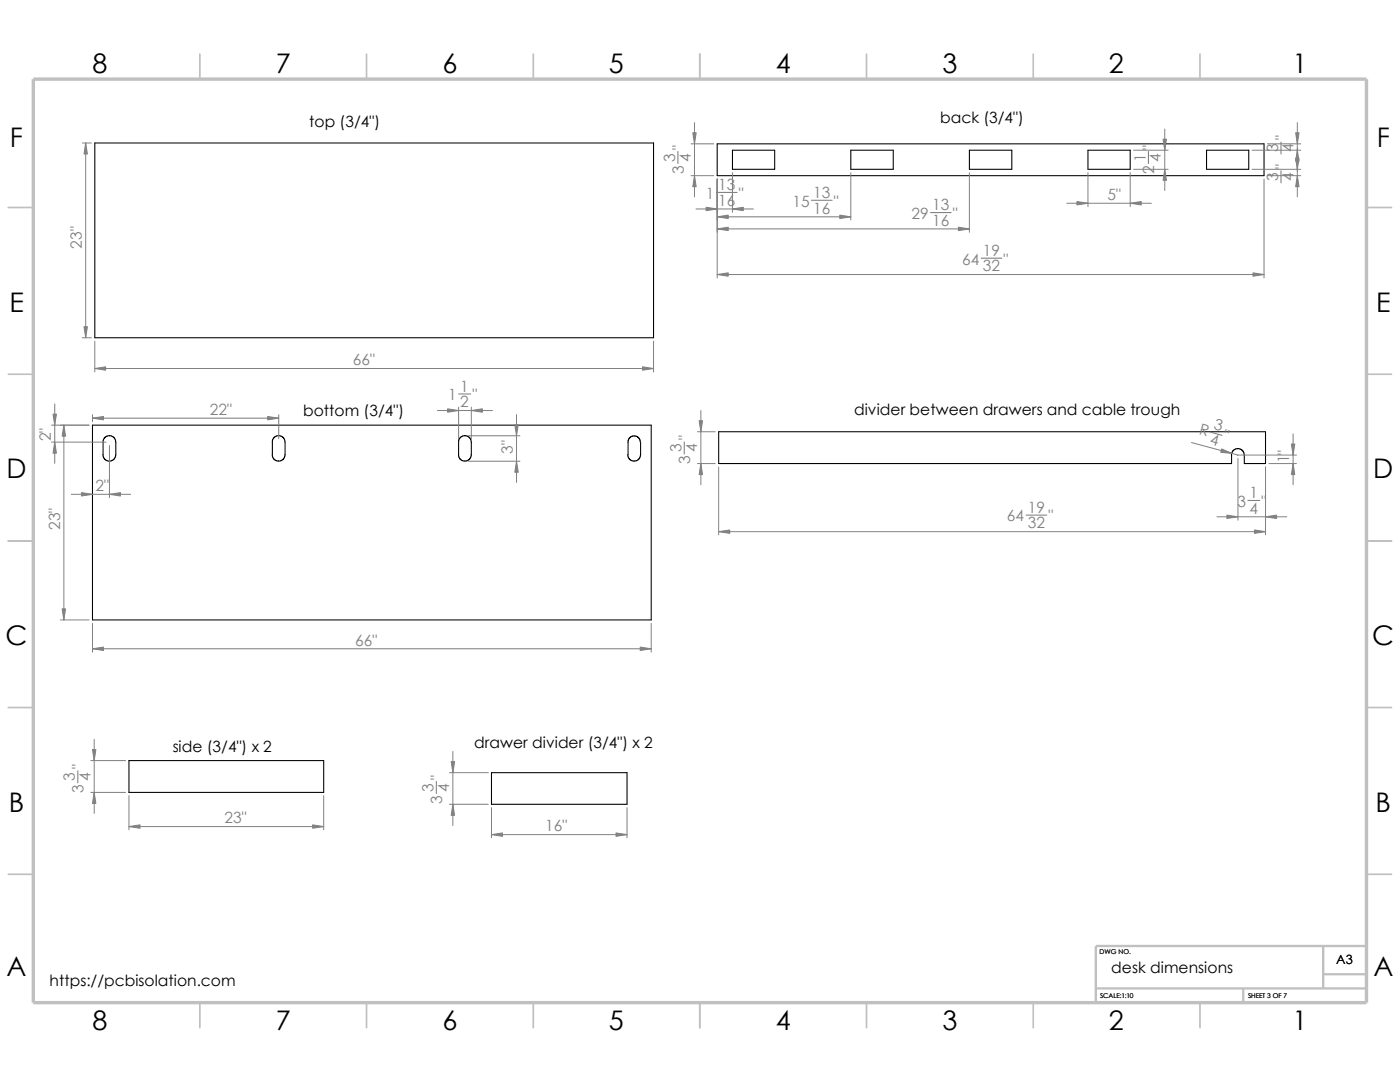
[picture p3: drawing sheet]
<svg xmlns="http://www.w3.org/2000/svg" width="279mm" height="216mm" viewBox="0 0 279 216" stroke-linecap="round" stroke-linejoin="round" font-family="sans-serif">
<g fill="none" stroke="#c0c0c0" stroke-width=".34">
<path d="M39.9 10.8v5M73.2 10.8v5M106.4 10.8v5M139.7 10.8v5M172.9 10.8v5M206.2 10.8v5M239.5 10.8v5M1.7 41.4h4.9M272.7 41.4h5M1.7 74.7h4.9M272.7 74.7h5M1.7 107.9h4.9"/>
<path d="M272.7 107.9h5M1.7 141.2h4.9M272.7 141.2h5M1.7 174.5h4.9M272.7 174.5h5M39.9 200.1v5M73.2 200.1v5M106.4 200.1v5M139.7 200.1v5M172.9 200.1v5M206.2 200.1v5M239.5 200.1v5"/>
</g>
<path d="M218.7 197.2h54M248.1 197.2v2.9M264.1 194.4h8.6M264.1 188.8v8.4M272.7 188.8h-54v11.3" fill="none" stroke="#c0c0c0" stroke-width=".47"/>
<path d="M6.6 15.8h266.1v184.3h-266.1z" fill="none" stroke="#c0c0c0" stroke-width=".68" stroke-linecap="butt"/>
<g fill="none" stroke="#000" stroke-width=".21">
<path d="M18.9 28.5h111.5v38.9h-111.5zM143.1 28.7h109.2v6.4h-109.2zM146.2 30h8.4v3.8h-8.4zM169.8 30h8.5v3.8h-8.5zM193.5 30h8.4v3.8h-8.4zM217.1 30h8.5v3.8h-8.5zM240.8 30h8.4v3.8h-8.4zM18.5 84.8h111.5v38.9h-111.5zM20.8 87.4l.7-.4h.6l.6 .2 .4 .7v3.2l-.5 .6-.5 .3h-.6l-.4-.2-.5-.7v-3.2zM54.6 87.4l.7-.4h.6l.6 .2 .4 .7v3.2l-.5 .6-.5 .3h-.6l-.4-.2-.5-.7v-3.2zM91.8 87.4l.7-.4h.6l.5 .2 .4 .7v3.2l-.4 .6-.5 .3h-.6l-.4-.2-.6-.7v-3.2zM125.3 90.8l.3 .8 .6 .4h.7l.4-.2 .5-.6v-3l-.2-.7-.6-.5h-.9l-.7 .8-.1 3"/>
<path d="M143.4 86.1h109.2v6.4h-4.3l-.1-2.2-.3-.5-.8-.3-.9 .3-.4 .5v2.2h-102.4zM25.7 151.8h38.9v6.3h-38.9zM98.1 154.2h27v6.3h-27z"/>
</g>
<g fill="none" stroke="#808080" stroke-width=".2">
<path d="M16.4 28.5h1.8M17.1 28.5v38.9M137.9 28.7h4.6M137.9 35.1h4.6M138.6 24.5v14.8M143.1 35.7v19.8M146.2 34.5v7.9M169.8 34.5v9.4M193.5 34.5v11.9M217.1 34.5v6.7M225.6 34.5v6.7M226.2 30h6.9"/>
<path d="M226.2 33.8h6.9M232.5 25.7v12.3M249.9 30h9.7M249.9 33.8h9.7M252.3 35.7v19.8M252.9 28.7h6.7M252.9 35.1h6.7M258.9 24.5v14.8M138.9 41.7h11.5M143.1 43.3h26.7M143.1 54.8h109.2M143.1 45.7h50.4"/>
<path d="M212.9 40.6h16.9M16.4 67.4h1.8M18.9 68.1v6.1M18.9 73.5h111.5M130.4 68.1v6.1M10.3 84.8h7.5M10.3 88.2h10.9M10.9 80.6v11.9M12.7 84.8v38.9M14.2 98.6h11.9M18.5 83.4h37.1M18.5 82.8v1.4"/>
<path d="M21.8 88.9v10.4M55.6 82.8v4.7M87.3 81.9h11M91.5 81.2v6.3M93.5 92h10.3M93.5 87h10.3M94.1 81.2v6.3M103.1 82.7v13.6M139.2 86.1h3.5M139.2 92.5h3.5M139.9 81.9v14.8M143.4 93.2v13.5"/>
<path d="M237.8 88.3l9.3 2.5M246.9 90.8h11.8M247.1 91.5v12.3M252.6 93.2v13.5M253.2 92.5h5.5M258.1 86.6v10.1M143.4 106.1h109.2M242.9 103.1h13.9M12.1 123.7h5.7M18.5 124.4v5.7M18.5 129.5h111.5M130 124.4v5.7"/>
<path d="M18.1 151.8h7M18.1 158.1h7M18.8 147.5v14.8M25.7 158.7v6.9M64.6 158.7v6.9M89.7 154.2h7.8M90.4 149.9v14.8M25.7 164.9h38.9M89.7 160.5h7.8M98.1 161.2v6M98.1 166.5h27M125.1 161.2v6"/>
</g>
<g fill="none" stroke="#808080" stroke-width=".21">
<path d="M135.3 30.2v2.4M143 38.4h4.1M161.9 40h4.2M229.2 30.2v2.4M255.7 28.4v2.3M255.7 34.1v2.4M185.7 42.4h4.1M195.8 51.5h4.1M91.5 78.6h2.4M136.6 88.2v2.4M241.6 86.2l2.3 .7M249 99.9h2.4"/>
<path d="M204.8 102.8h4.1M15.5 153.8v2.4M87.1 155.9v2.4"/>
</g>
<g fill="#808080" stroke="#808080" stroke-width=".2">
<path d="M98.1 166.5l2.2-.3v.7z"/>
<path d="M122.9 166.2l2.2 .3-2.2 .4z"/>
<path d="M90 152h.7l-.3 2.2z"/>
<path d="M90.4 160.5l.3 2.2h-.7z"/>
<path d="M25.7 164.9l2.2-.3v.7z"/>
<path d="M62.4 164.6l2.2 .3-2.2 .4z"/>
<path d="M18.5 149.6h.6l-.3 2.2z"/>
<path d="M18.8 158.1l.3 2.2h-.6z"/>
<path d="M146.2 41.7l2.1-.3v.6z"/>
<path d="M140.9 41.4l2.2 .3-2.2 .3z"/>
<path d="M167.6 42.9l2.2 .4-2.2 .3z"/>
<path d="M143.1 43.3l2.2-.4v.7z"/>
<path d="M250.1 54.4l2.2 .4-2.2 .3z"/>
<path d="M143.1 54.8l2.2-.4v.7z"/>
<path d="M138.3 26.5h.6l-.3 2.2z"/>
<path d="M138.6 35.1l.3 2.2h-.6z"/>
<path d="M214.9 40.2l2.2 .4-2.2 .3z"/>
<path d="M225.6 40.6l2.2-.4v.7z"/>
<path d="M232.5 33.8l.3 2.2h-.7z"/>
<path d="M232.1 27.8h.7l-.3 2.2z"/>
<path d="M258.6 31.6h.6l-.3 2.2z"/>
<path d="M258.9 35.1l.3 2.2h-.6z"/>
<path d="M258.6 26.5h.6l-.3 2.2z"/>
<path d="M258.9 30l.3 2.2h-.6z"/>
<path d="M143.1 45.7l2.2-.4v.7z"/>
<path d="M191.3 45.3l2.2 .4-2.2 .3z"/>
<path d="M53.4 83.1l2.2 .3-2.2 .4z"/>
<path d="M18.5 83.4l2.2-.3v.7z"/>
<path d="M94.1 81.9l2.2-.3v.7z"/>
<path d="M89.3 81.6l2.2 .3-2.2 .4z"/>
<path d="M12.4 121.5h.7l-.4 2.2z"/>
<path d="M12.7 84.8l.4 2.2h-.7z"/>
<path d="M127.8 129.1l2.2 .4-2.2 .3z"/>
<path d="M18.5 129.5l2.2-.4v.7z"/>
<path d="M16.3 98.3l2.2 .3-2.2 .4z"/>
<path d="M21.8 98.6l2.2-.3v.7z"/>
<path d="M10.6 82.6h.7l-.4 2.2z"/>
<path d="M10.9 88.2l.4 2.2h-.7z"/>
<path d="M103.1 92l.3 2.2h-.7z"/>
<path d="M102.7 84.8h.7l-.3 2.2z"/>
<path d="M243.8 89.6l2 .9-2.2-.2z"/>
<path d="M139.5 83.9h.7l-.3 2.2z"/>
<path d="M252.6 103.1l2.2-.3v.7z"/>
<path d="M244.9 102.8l2.2 .3-2.2 .4z"/>
<path d="M250.4 105.7l2.2 .4-2.2 .3z"/>
<path d="M139.9 92.5l.3 2.2h-.7z"/>
<path d="M143.4 106.1l2.2-.4v.7z"/>
<path d="M258.1 92.5l.3 2.2h-.7z"/>
<path d="M257.7 88.6h.7l-.3 2.2z"/>
<path d="M128.2 73.2l2.2 .3-2.2 .4z"/>
<path d="M18.9 73.5l2.2-.3v.7z"/>
<path d="M16.8 65.2h.6l-.3 2.2z"/>
<path d="M17.1 28.5l.3 2.2h-.6z"/>
</g>
<g font-size="5.4">
<text x="18.5" y="14.5">8</text>
<text x="55" y="14.5">7</text>
<text x="88.3" y="14.5">6</text>
<text x="121.5" y="14.5">5</text>
<text x="154.8" y="14.5">4</text>
<text x="188.1" y="14.5">3</text>
<text x="221.3" y="14.5">2</text>
<text x="257.9" y="14.5">1</text>
<text x="2" y="29.4">F</text>
<text x="274.8" y="29.4">F</text>
<text x="1.9" y="62.2">E</text>
<text x="274.6" y="62.2">E</text>
<text x="1.3" y="95.5">D</text>
<text x="274" y="95.5">D</text>
<text x="1.1" y="128.7">C</text>
<text x="273.9" y="128.7">C</text>
<text x="1.7" y="162">B</text>
<text x="274.5" y="162">B</text>
<text x="1.3" y="194.7">A</text>
<text x="274.1" y="194.7">A</text>
<text x="18.5" y="205.4">8</text>
<text x="55" y="205.4">7</text>
<text x="88.3" y="205.4">6</text>
<text x="121.5" y="205.4">5</text>
<text x="154.8" y="205.4">4</text>
<text x="188.1" y="205.4">3</text>
<text x="221.3" y="205.4">2</text>
<text x="257.9" y="205.4">1</text>
</g>
<g font-size="3.1">
<text x="61.7" y="25.4">top (3/4&quot;)</text>
<text x="187.6" y="24.5">back (3/4&quot;)</text>
<text x="60.5" y="83.1">bottom (3/4&quot;)</text>
<text x="170.5" y="82.8">divider between drawers and cable trough</text>
<text x="94.7" y="149.3">drawer divider (3/4&quot;) x 2</text>
<text x="34.5" y="150.1">side (3/4&quot;) x 2</text>
<text x="9.9" y="196.7">https://pcbisolation.com</text>
<text x="221.8" y="194.1">desk dimensions</text>
</g>
<g font-size="3.1" fill="#808080">
<text x="136.4" y="29.9" transform="rotate(-90 136.4 29.9)">&quot;</text>
<text x="230.3" y="29.9" transform="rotate(-90 230.3 29.9)">&quot;</text>
<text x="256.8" y="28" transform="rotate(-90 256.8 28)">&quot;</text>
<text x="134.7" y="32.3" transform="rotate(-90 134.7 32.3)">3</text>
<text x="136.4" y="34.7" transform="rotate(-90 136.4 34.7)">3</text>
<text x="137.8" y="32.3" transform="rotate(-90 137.8 32.3)">4</text>
<text x="228.6" y="32.3" transform="rotate(-90 228.6 32.3)">1</text>
<text x="230.3" y="34.7" transform="rotate(-90 230.3 34.7)">2</text>
<text x="231.7" y="32.3" transform="rotate(-90 231.7 32.3)">4</text>
<text x="255.1" y="30.4" transform="rotate(-90 255.1 30.4)">3</text>
<text x="256.8" y="33.7" transform="rotate(-90 256.8 33.7)">&quot;</text>
<text x="258.2" y="30.4" transform="rotate(-90 258.2 30.4)">4</text>
<text x="140.9" y="39.7">1</text>
<text x="143.3" y="41.1">16</text>
<text x="143.3" y="38">13</text>
<text x="147.4" y="39.7">&quot;</text>
<text x="158.1" y="41.2">15</text>
<text x="162.3" y="39.5">13</text>
<text x="166.4" y="41.2">&quot;</text>
<text x="186.1" y="42">13</text>
<text x="221.1" y="39.9">5&quot;</text>
<text x="255.1" y="36.2" transform="rotate(-90 255.1 36.2)">3</text>
<text x="258.2" y="36.2" transform="rotate(-90 258.2 36.2)">4</text>
<text x="162.3" y="42.6">16</text>
<text x="181.9" y="43.7">29</text>
<text x="186.1" y="45">16</text>
<text x="190.2" y="43.7">&quot;</text>
<text x="16.3" y="49.6" transform="rotate(-90 16.3 49.6)">23&quot;</text>
<text x="192" y="52.8">64</text>
<text x="196.1" y="51.1">19</text>
<text x="200.3" y="52.8">&quot;</text>
<text x="196.1" y="54.1">32</text>
<text x="70.4" y="72.9">66&quot;</text>
<text x="41.9" y="82.8">22&quot;</text>
<text x="89.4" y="79.9">1</text>
<text x="91.9" y="78.2">1</text>
<text x="91.9" y="81.3">2</text>
<text x="94.3" y="79.9">&quot;</text>
<text x="10.2" y="88.1" transform="rotate(-90 10.2 88.1)">2&quot;</text>
<text x="137.7" y="87.8" transform="rotate(-90 137.7 87.8)">&quot;</text>
<text x="239.2" y="86.5" transform="rotate(15 239.2 86.5)">R</text>
<text x="241.3" y="88.5" transform="rotate(15 241.3 88.5)">4</text>
<text x="242.1" y="85.6" transform="rotate(15 242.1 85.6)">3</text>
<text x="244" y="87.8" transform="rotate(15 244 87.8)">&quot;</text>
<text x="102.3" y="90.5" transform="rotate(-90 102.3 90.5)">3&quot;</text>
<text x="136" y="90.3" transform="rotate(-90 136 90.3)">3</text>
<text x="137.7" y="92.7" transform="rotate(-90 137.7 92.7)">3</text>
<text x="139.1" y="90.3" transform="rotate(-90 139.1 90.3)">4</text>
<text x="257.3" y="92.5" transform="rotate(-90 257.3 92.5)">1&quot;</text>
<text x="19" y="98">2&quot;</text>
<text x="247" y="101.1">3</text>
<text x="249.4" y="99.4">1</text>
<text x="251.8" y="101.1">&quot;</text>
<text x="12" y="105.8" transform="rotate(-90 12 105.8)">23&quot;</text>
<text x="200.9" y="104.1">64</text>
<text x="205.1" y="105.5">32</text>
<text x="205.1" y="102.4">19</text>
<text x="209.3" y="104.1">&quot;</text>
<text x="249.4" y="102.5">4</text>
<text x="70.9" y="128.8">66&quot;</text>
<text x="14.9" y="155.9" transform="rotate(-90 14.9 155.9)">3</text>
<text x="16.7" y="153.5" transform="rotate(-90 16.7 153.5)">&quot;</text>
<text x="18" y="155.9" transform="rotate(-90 18 155.9)">4</text>
<text x="88.2" y="155.6" transform="rotate(-90 88.2 155.6)">&quot;</text>
<text x="16.7" y="158.3" transform="rotate(-90 16.7 158.3)">3</text>
<text x="86.5" y="158" transform="rotate(-90 86.5 158)">3</text>
<text x="88.2" y="160.4" transform="rotate(-90 88.2 160.4)">3</text>
<text x="89.6" y="158" transform="rotate(-90 89.6 158)">4</text>
<text x="44.8" y="164.3">23&quot;</text>
<text x="108.8" y="165.9">16&quot;</text>
</g>
<text font-size="2.5" x="266.7" y="192.4">A3</text>
<g font-size="1.3">
<text x="219.5" y="190.5">DWG NO.</text>
<text x="219.5" y="199.2">SCALE:1:10</text>
<text x="249.1" y="199.2">SHEET 3 OF 7</text>
</g>
</svg>
